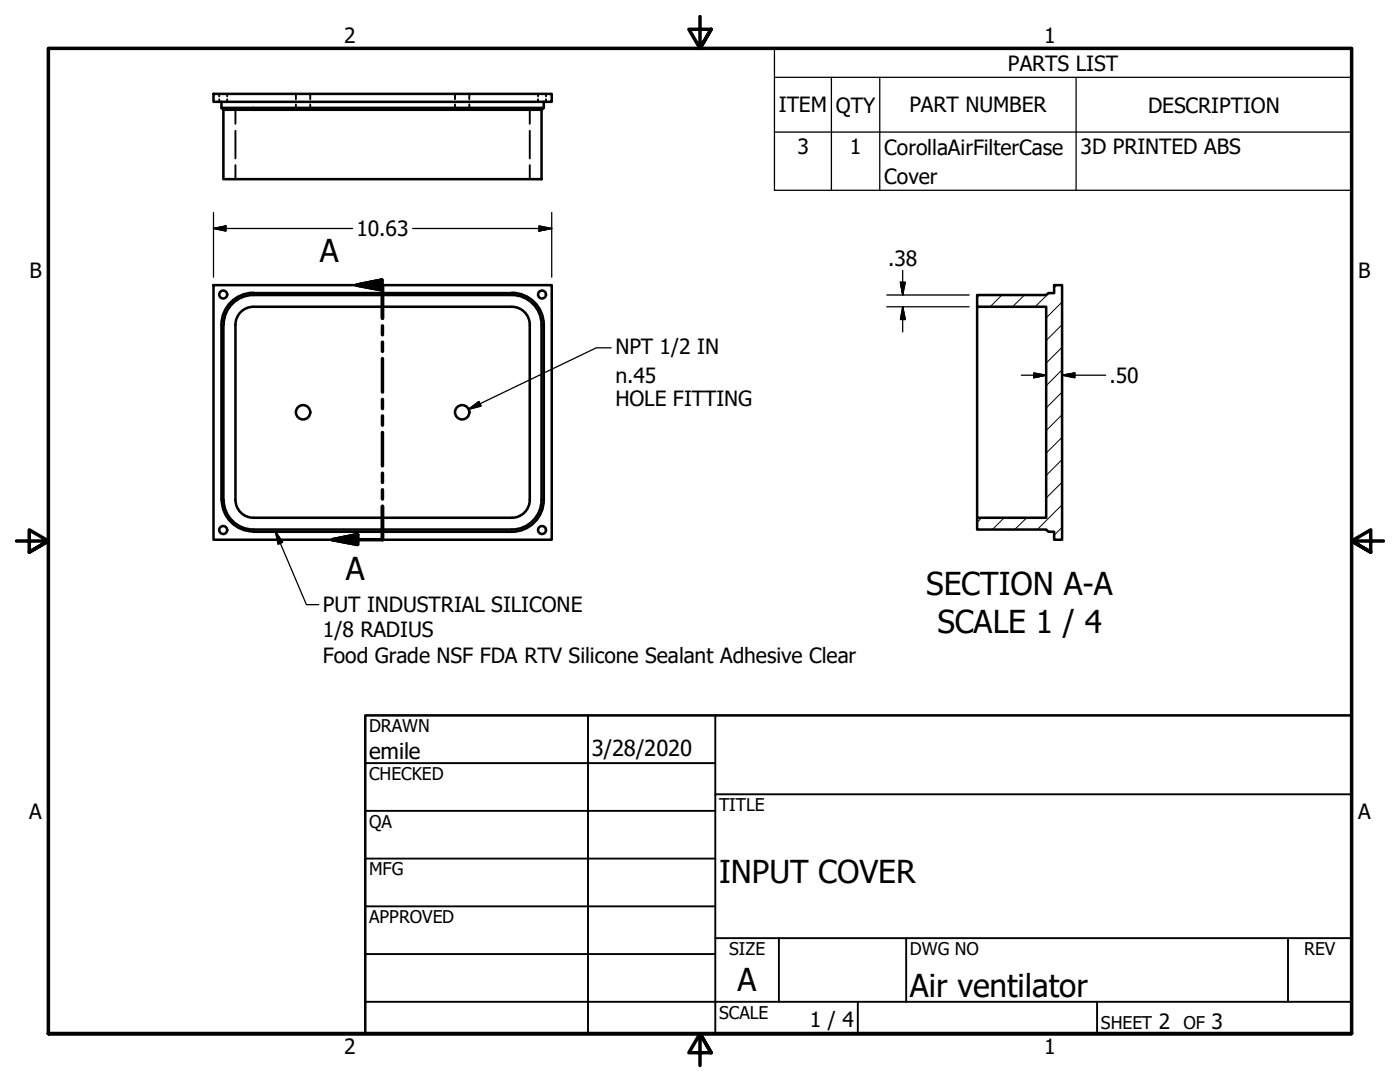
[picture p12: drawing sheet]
<svg xmlns="http://www.w3.org/2000/svg" width="279mm" height="216mm" viewBox="0 0 279 216" stroke-linecap="round" stroke-linejoin="round" font-family="sans-serif">
<!-- layer: Hatch (ANSI) -->
<g fill="none" stroke="#000" stroke-width=".2">
<path d="M195.5 58.9l-.5 .5M200 58.9l-2.4 2.3M204.5 58.9l-2.4 2.3M209.4 58.5l-2.8 2.7M210.9 56.9l-.5 .5M212 78.2l-3.2 3.2M212 73.8l-3.2 3.2M212 69.3l-3.2 3.2M212 64.8l-3.2 3.1M212 60.3l-3.2 3.1M212 96.2l-3.2 3.2M212 91.7l-3.2 3.2"/>
<path d="M212 87.2l-3.2 3.2M212 82.7l-3.2 3.2M195.9 103.3l-.9 1M200.4 103.3l-2.3 2.4M204.9 103.3l-2.4 2.4M212 105.2l-1.6 1.6M212 100.7l-5 5"/>
</g>
<!-- layer: Visible (ANSI) -->
<g fill="none" stroke="#000" stroke-width=".51">
<path d="M42.6 18.7h67.5v1.6h-67.5zM44.2 20.3v1.2M44.6 21.9h63.5v13.9h-63.5zM44.6 21.9l-.4-.4h64.3l-.4 .4M108.5 20.3v1.2M42.6 56.9h67.5v50.8h-67.5zM50.5 58.9h51.7M50.5 58.5h51.7M50.6 58.9a5.9 5.9 0 0 0-6 5.9M50.6 58.4a6.4 6.4 0 0 0-6.4 6.4v35M102.1 58.9a5.9 5.9 0 0 1 6 5.9v35a5.9 5.9 0 0 1-6 5.9M102.1 58.4a6.4 6.4 0 0 1 6.4 6.4v34.9a6.4 6.4 0 0 1-6.4 6.4"/>
<path d="M195 58.9h13.8l.4-.4h1.2v-1.6h1.6v50.8h-1.6v-1.6h-1.2l-.4-.4h-13.8v-2.4h13.8v-42.1h-13.8zM44.6 64.8v35M50.5 61.2h51.7M50.6 61.2a3.6 3.6 0 0 0-3.6 3.6v34.9a3.6 3.6 0 0 0 3.6 3.6M102.1 61.2a3.6 3.6 0 0 1 3.6 3.6v35a3.6 3.6 0 0 1-3.6 3.5M195 61.2v42.1M44.3 99.7a6.3 6.3 0 0 0 6.3 6.3M44.6 99.7a5.9 5.9 0 0 0 6 6M50.5 103.3h51.7M50.5 105.7h51.7M50.5 106.1h51.7"/>
<circle cx="44.5" cy="58.8" r=".79"/>
<circle cx="108.2" cy="58.8" r=".79"/>
<circle cx="60.5" cy="82.3" r="1.43"/>
<circle cx="92.2" cy="82.3" r="1.43"/>
<circle cx="44.5" cy="105.8" r=".79"/>
<circle cx="108.2" cy="105.8" r=".79"/>
</g>
<!-- layer: Hidden (ANSI) -->
<g fill="none" stroke="#000" stroke-width=".38">
<path d="M43.8 18.7v.5M43.8 19.8v.5M45.3 18.7v.5M45.3 19.8v.5M59.1 18.7v1.1M61.9 18.7v1.1M90.8 18.7v1.1M93.7 18.7v1.1M107.4 18.7v.5M107.4 19.8v.5M109 18.7v.5M109 19.8v.5"/>
<path d="M47 21.9v2.8M47 26.1v5.5M47 33v2.8M59.1 20.8v1.1M61.9 20.8v1.1M90.8 20.8v1.1M93.7 20.8v1.1M105.7 21.9v2.8M105.7 26.1v5.5M105.7 33v2.8"/>
</g>
<!-- layer: Section Line (ANSI) -->
<path d="M71.2 56.9l5-1v1.9zM71.2 56.9h5.1v6.6M76.3 65v1.8M76.3 68.3v1.8M76.3 71.6v6.6M76.3 79.7v1.8M76.3 83v1.8M76.3 86.3v6.7M76.3 94.4v1.9M76.3 97.7v1.9M66.4 107.7l5-1v1.9zM76.3 101v6.7h-9.9" fill="none" stroke="#000" stroke-width=".7"/>
<path d="M71.2 56.9l5-1zM71.2 56.9l5-1v1.9zM66.4 107.7l5-1zM66.4 107.7l5-1v1.9z" fill="#000" stroke="#000" stroke-width=".7"/>
<!-- layer: Symbol (ANSI) -->
<path d="M154.6 15.4v-5.7h115.1v5.7M154.6 15.4h115.1v11M154.6 15.4v22.6h115.1v-11.6M165.9 15.4v22.6M175.6 15.4v22.6M214.8 15.4v22.6M154.6 26.4h115.1M55 106.1l1.4 2.1-.9 .4zM55 106.1l6.2 14.5h2.4" fill="none" stroke="#000" stroke-width=".25"/>
<!-- layer: Border (ANSI) -->
<path d="M139.7 3.3v6.4l-2.2-3.9h4.4l-2.2 3.9 2.2-3.9M3.3 107.9h6.4l-3.9-2.2v4.5l3.9-2.3-3.9 2.3M276.1 107.9h-6.4l3.9-2.2v4.5l-3.9-2.3 3.9 2.3M9.7 206.2v-196.5h260v196.5h-260h260M141.9 210.1l-2.2-3.9 2.2 3.9h-4.4l2.2-3.9v6.4" fill="none" stroke="#000" stroke-width=".7"/>
<!-- layer: Title (ANSI) -->
<g fill="none" stroke="#000" stroke-width=".38">
<path d="M72.9 152.3h69.8M117.3 142.7v63.5M142.7 158.5h127M142.7 142.7v63.5M72.9 161.8h69.8M72.9 171.3h69.8M72.9 199.9h196.8M72.9 180.8h69.8M72.9 190.4h69.8M142.7 187.2h127M155.4 187.2v12.7M171.2 199.9v6.3"/>
<path d="M180.8 187.2v12.7M218.9 199.9v6.3M257 187.2v12.7"/>
</g>
<path d="M72.9 142.7h196.8v63.5h-196.8z" fill="none" stroke="#000" stroke-width=".51"/>
<!-- layer: Dimension (ANSI) -->
<g fill="none" stroke="#000" stroke-width=".25">
<path d="M42.6 45.6l2.5-.5v1zM42.6 45.6h27.8M42.6 42.4v12.9M82.4 45.6h27.7M107.6 45.1l2.5 .5-2.5 .5zM110.1 42.4v12.9M177 58.9h16.4M179.7 56.3h1l-.6 2.6zM180.1 54v4.9M122 69.4h-3l-25.5 12.3M177 61.2h16.4M180.1 61.2l.6 2.6h-1z"/>
<path d="M180.1 61.2v5M203.8 74.9h5M206.3 74.4l2.5 .5-2.5 .5zM212 74.9l2.5-.5v1zM212 74.9h8.7M93.5 81.7l2.1-1.6 .4 .9z"/>
</g>
<g fill="#000" stroke="#000" stroke-width=".25">
<path d="M42.6 45.6l2.5-.5zM42.6 45.6l2.5-.5v1zM107.6 46.1l2.5-.5zM107.6 45.1l2.5 .5-2.5 .5zM179.7 56.3l.4 2.6zM179.7 56.3h1l-.6 2.6zM180.1 61.2l.6 2.6zM180.1 61.2l.6 2.6h-1zM206.3 75.4l2.5-.5zM206.3 74.4l2.5 .5-2.5 .5zM212 74.9l2.5-.5zM212 74.9l2.5-.5v1z"/>
<path d="M93.5 81.7l2.1-1.6zM93.5 81.7l2.1-1.6 .4 .9z"/>
</g>
<!-- layer: Symbol (ANSI) -->
<path d="M55 106.1l1.4 2.1zM55 106.1l1.4 2.1-.9 .4z" fill="#000" stroke="#000" stroke-width=".25"/>
<g font-size="6.3">
<text x="63.8" y="52.3">A</text>
<text x="69" y="115.8">A</text>
<text x="184.8" y="118.8">SECTION A-A</text>
<text x="187.1" y="126.4">SCALE 1 / 4</text>
<text x="143.5" y="176.2">INPUT COVER</text>
<text x="147.2" y="197.7">A</text>
<text x="181.6" y="199">Air ventilator</text>
</g>
<g font-size="4.4">
<text x="73.7" y="151.4">emile</text>
<text x="118.1" y="150.8">3/28/2020</text>
</g>
<text font-size="4.3" x="122.8" y="76.3">n.45</text>
<g font-size="4.2">
<text x="68.7" y="8.6">2</text>
<text x="208.4" y="8.6">1</text>
<text x="201.2" y="14.1">PARTS LIST</text>
<text x="155.4" y="22.4">ITEM</text>
<text x="166.8" y="22.5">QTY</text>
<text x="181.5" y="22.4">PART NUMBER</text>
<text x="229.1" y="22.5">DESCRIPTION</text>
<text x="159.1" y="30.8">3</text>
<text x="169.6" y="30.8">1</text>
<text x="176.5" y="30.9">CorollaAirFilterCase</text>
<text x="215.6" y="30.8">3D PRINTED ABS</text>
<text x="176.5" y="36.6">Cover</text>
<text x="71.1" y="47.1">10.63</text>
<text x="177.2" y="53.1">.38</text>
<text x="5.9" y="55.5">B</text>
<text x="271.1" y="55.5">B</text>
<text x="122.8" y="70.7">NPT 1/2 IN</text>
<text x="221.4" y="76.4">.50</text>
<text x="122.8" y="81.1">HOLE FITTING</text>
<text x="64.5" y="122.2">PUT INDUSTRIAL SILICONE</text>
<text x="64.5" y="127.2">1/8 RADIUS</text>
<text x="64.5" y="132.2">Food Grade NSF FDA RTV Silicone Sealant Adhesive Clear</text>
<text x="5.8" y="163.4">A</text>
<text x="271" y="163.4">A</text>
<text x="161.6" y="204.9">1 / 4</text>
<text x="231.3" y="205.4">2</text>
<text x="241.8" y="205.4">3</text>
<text x="68.7" y="210.3">2</text>
<text x="208.4" y="210.3">1</text>
</g>
<g font-size="3.5">
<text x="73.7" y="146">DRAWN</text>
<text x="73.7" y="155.6">CHECKED</text>
<text x="143.5" y="161.8">TITLE</text>
<text x="73.7" y="165.2">QA</text>
<text x="73.7" y="174.7">MFG</text>
<text x="73.7" y="184.2">APPROVED</text>
<text x="145.5" y="190.6">SIZE</text>
<text x="181.6" y="190.6">DWG NO</text>
<text x="260.3" y="190.5">REV</text>
<text x="143.5" y="203.3">SCALE</text>
<text x="219.7" y="205.4">SHEET</text>
<text x="236.2" y="205.4">OF</text>
</g>
</svg>
